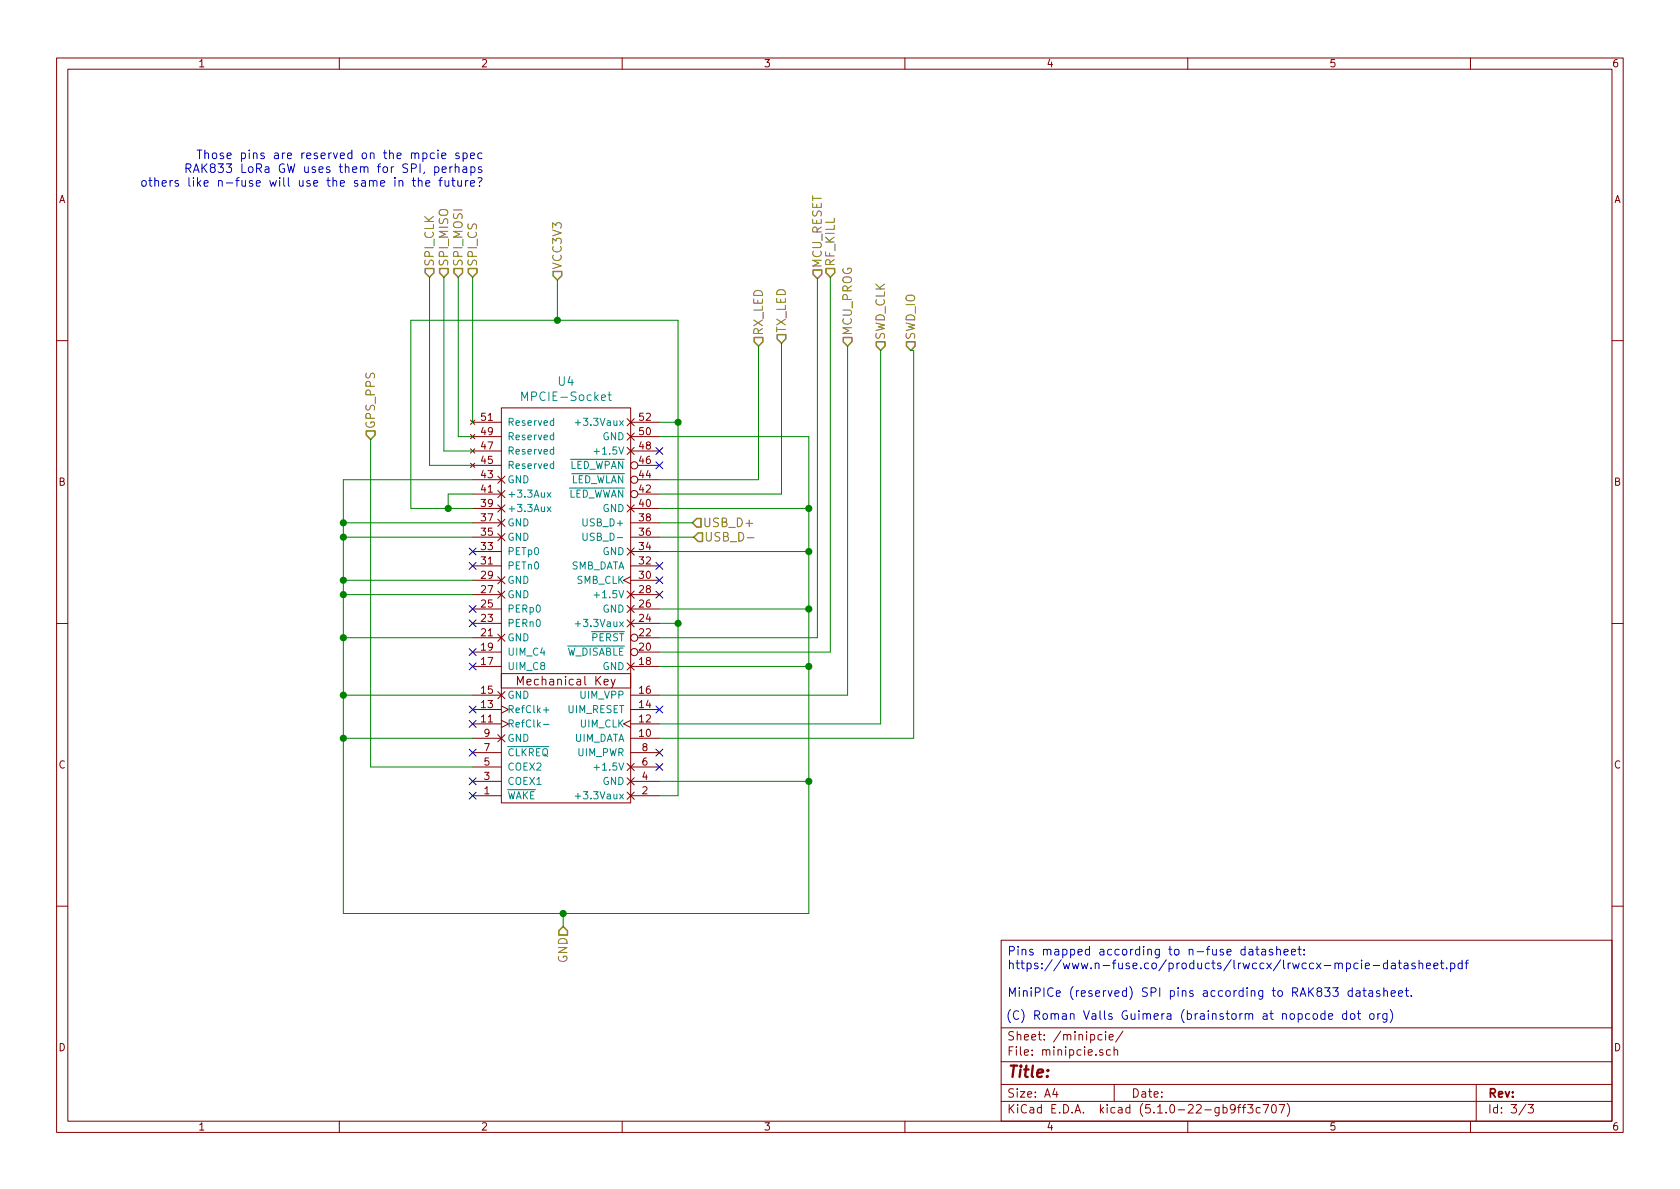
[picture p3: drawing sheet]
EESchema Schematic File Version 4
LIBS:minipcie-eth-cache
EELAYER 29 0
EELAYER END
$Descr A4 11693 8268
encoding utf-8
Sheet 3 3
Title ""
Date ""
Rev ""
Comp ""
Comment1 ""
Comment2 ""
Comment3 ""
Comment4 ""
$EndDescr
$Comp
L minipcie-eth-rescue:MPCIE-Socket-mpcie-minipcie-eth-rescue-minipcie-eth-rescue U4
U 1 1
P 3940 4080
AR Path="/5BB36495" Ref="U4"  Part="1" 
AR Path="/5BAF0FB4/5BB36495" Ref="U4"  Part="1" 
F 0 "U4" H 3940 5517 60  0000 C CNN
F 1 "MPCIE-Socket" H 3940 5411 60  0000 C CNN
F 2 "mpcie:mpcie-socket" H 4040 3080 60  0001 C CNN
F 3 "" H 4040 3080 60  0000 C CNN
	1    3940 4080
	1    0    0    -1  
$EndComp
Text HLabel 4820 3630 2    60   Input ~ 0
USB_D+
Text HLabel 4830 3730 2    60   Input ~ 0
USB_D-
Text HLabel 3880 1940 1    60   Input ~ 0
VCC3V3
Text HLabel 3920 6440 3    60   Input ~ 0
GND
NoConn ~ 3290 4230
NoConn ~ 3290 4330
NoConn ~ 3290 3930
NoConn ~ 3290 3830
NoConn ~ 3290 5530
NoConn ~ 3290 5430
NoConn ~ 4590 5330
NoConn ~ 3290 5230
NoConn ~ 4590 5230
NoConn ~ 3290 5030
NoConn ~ 3290 4930
NoConn ~ 4590 4930
NoConn ~ 3290 4630
NoConn ~ 3290 4530
NoConn ~ 4590 4130
NoConn ~ 4590 4030
NoConn ~ 4590 3930
NoConn ~ 4590 3130
NoConn ~ 4590 3230
Text Notes 7010 6940 0    60   ~ 0
Pins mapped according to n-fuse datasheet: \nhttps://www.n-fuse.co/products/lrwccx/lrwccx-mpcie-datasheet.pdf\n\nMiniPICe (reserved) SPI pins according to RAK833 datasheet.
Text HLabel 5440 2380 1    60   Input ~ 0
TX_LED
Text HLabel 5690 1930 1    60   Input ~ 0
MCU_RESET
Text HLabel 5280 2400 1    60   Input ~ 0
RX_LED
Text HLabel 5780 1920 1    60   Input ~ 0
RF_KILL
Text HLabel 5900 2400 1    60   Input ~ 0
MCU_PROG
Text HLabel 6340 2430 1    60   Input ~ 0
SWD_IO
Text HLabel 6130 2430 1    60   Input ~ 0
SWD_CLK
Text HLabel 2580 3050 1    60   Input ~ 0
GPS_PPS
Text HLabel 2990 1920 1    60   Input ~ 0
SPI_CLK
Text HLabel 3090 1920 1    60   Input ~ 0
SPI_MISO
Text HLabel 3190 1920 1    60   Input ~ 0
SPI_MOSI
Text HLabel 3290 1920 1    60   Input ~ 0
SPI_CS
Wire Wire Line
	4590 3630 4820 3630
Wire Wire Line
	4590 3730 4830 3730
Wire Wire Line
	4590 3030 5630 3030
Wire Wire Line
	5630 3030 5630 3530
Wire Wire Line
	5630 5430 4590 5430
Wire Wire Line
	4590 4630 5630 4630
Connection ~ 5630 4630
Wire Wire Line
	4590 4230 5630 4230
Connection ~ 5630 4230
Wire Wire Line
	4590 3830 5630 3830
Connection ~ 5630 3830
Wire Wire Line
	4590 3530 5630 3530
Connection ~ 5630 3530
Wire Wire Line
	3290 3330 2390 3330
Wire Wire Line
	2390 3330 2390 3630
Wire Wire Line
	2390 5130 3290 5130
Wire Wire Line
	3290 3630 2390 3630
Connection ~ 2390 3630
Wire Wire Line
	3290 3730 2390 3730
Connection ~ 2390 3730
Wire Wire Line
	3290 4030 2390 4030
Connection ~ 2390 4030
Wire Wire Line
	3290 4130 2390 4130
Connection ~ 2390 4130
Wire Wire Line
	3290 4430 2390 4430
Connection ~ 2390 4430
Wire Wire Line
	3290 4830 2390 4830
Connection ~ 2390 4830
Wire Wire Line
	2390 6350 3920 6350
Connection ~ 5630 5430
Connection ~ 2390 5130
Wire Wire Line
	3920 6350 3920 6440
Connection ~ 3920 6350
Wire Wire Line
	2860 3530 3120 3530
Wire Wire Line
	2860 3530 2860 2220
Wire Wire Line
	2860 2220 3880 2220
Wire Wire Line
	4720 2220 4720 2930
Wire Wire Line
	4720 2930 4590 2930
Wire Wire Line
	4720 4330 4590 4330
Connection ~ 4720 2930
Wire Wire Line
	4720 5530 4590 5530
Connection ~ 4720 4330
Wire Wire Line
	3290 3430 3120 3430
Wire Wire Line
	3120 3430 3120 3530
Connection ~ 3120 3530
Wire Wire Line
	3880 1940 3880 2220
Connection ~ 3880 2220
Wire Wire Line
	4590 3430 5440 3430
Wire Wire Line
	5440 3430 5440 2380
Wire Wire Line
	4590 3330 5280 3330
Wire Wire Line
	5280 3330 5280 2400
Wire Wire Line
	4590 4830 5900 4830
Wire Wire Line
	5900 4830 5900 2400
Wire Wire Line
	4590 5130 6360 5130
Wire Wire Line
	6360 5130 6360 2430
Wire Wire Line
	6360 2430 6340 2430
Wire Wire Line
	4590 5030 6130 5030
Wire Wire Line
	6130 5030 6130 2430
Wire Wire Line
	4590 4530 5780 4530
Wire Wire Line
	5780 4530 5780 1920
Wire Wire Line
	4590 4430 5690 4430
Wire Wire Line
	5690 4430 5690 1930
Wire Wire Line
	3290 5330 2580 5330
Wire Wire Line
	2580 5330 2580 3050
Wire Wire Line
	3290 1920 3290 2930
Wire Wire Line
	3290 3030 3190 3030
Wire Wire Line
	3190 3030 3190 1920
Wire Wire Line
	3290 3130 3090 3130
Wire Wire Line
	3090 3130 3090 1920
Wire Wire Line
	3290 3230 2990 3230
Wire Wire Line
	2990 3230 2990 1920
Text Notes 3370 1300 2    60   ~ 0
Those pins are reserved on the mpcie spec\nRAK833 LoRa GW uses them for SPI, perhaps\nothers like n-fuse will use the same in the future?
Text Notes 7000 7100 0    60   ~ 0
(C) Roman Valls Guimera (brainstorm at nopcode dot org)
Wire Wire Line
	5630 4630 5630 5430
Wire Wire Line
	5630 4230 5630 4630
Wire Wire Line
	5630 3830 5630 4230
Wire Wire Line
	5630 3530 5630 3830
Wire Wire Line
	2390 3630 2390 3730
Wire Wire Line
	2390 3730 2390 4030
Wire Wire Line
	2390 4030 2390 4130
Wire Wire Line
	2390 4130 2390 4430
Wire Wire Line
	2390 4430 2390 4830
Wire Wire Line
	2390 4830 2390 5130
Wire Wire Line
	5630 5430 5630 6350
Wire Wire Line
	2390 5130 2390 6350
Wire Wire Line
	3920 6350 5630 6350
Wire Wire Line
	4720 2930 4720 4330
Wire Wire Line
	4720 4330 4720 5530
Wire Wire Line
	3120 3530 3290 3530
Wire Wire Line
	3880 2220 4720 2220
$EndSCHEMATC
